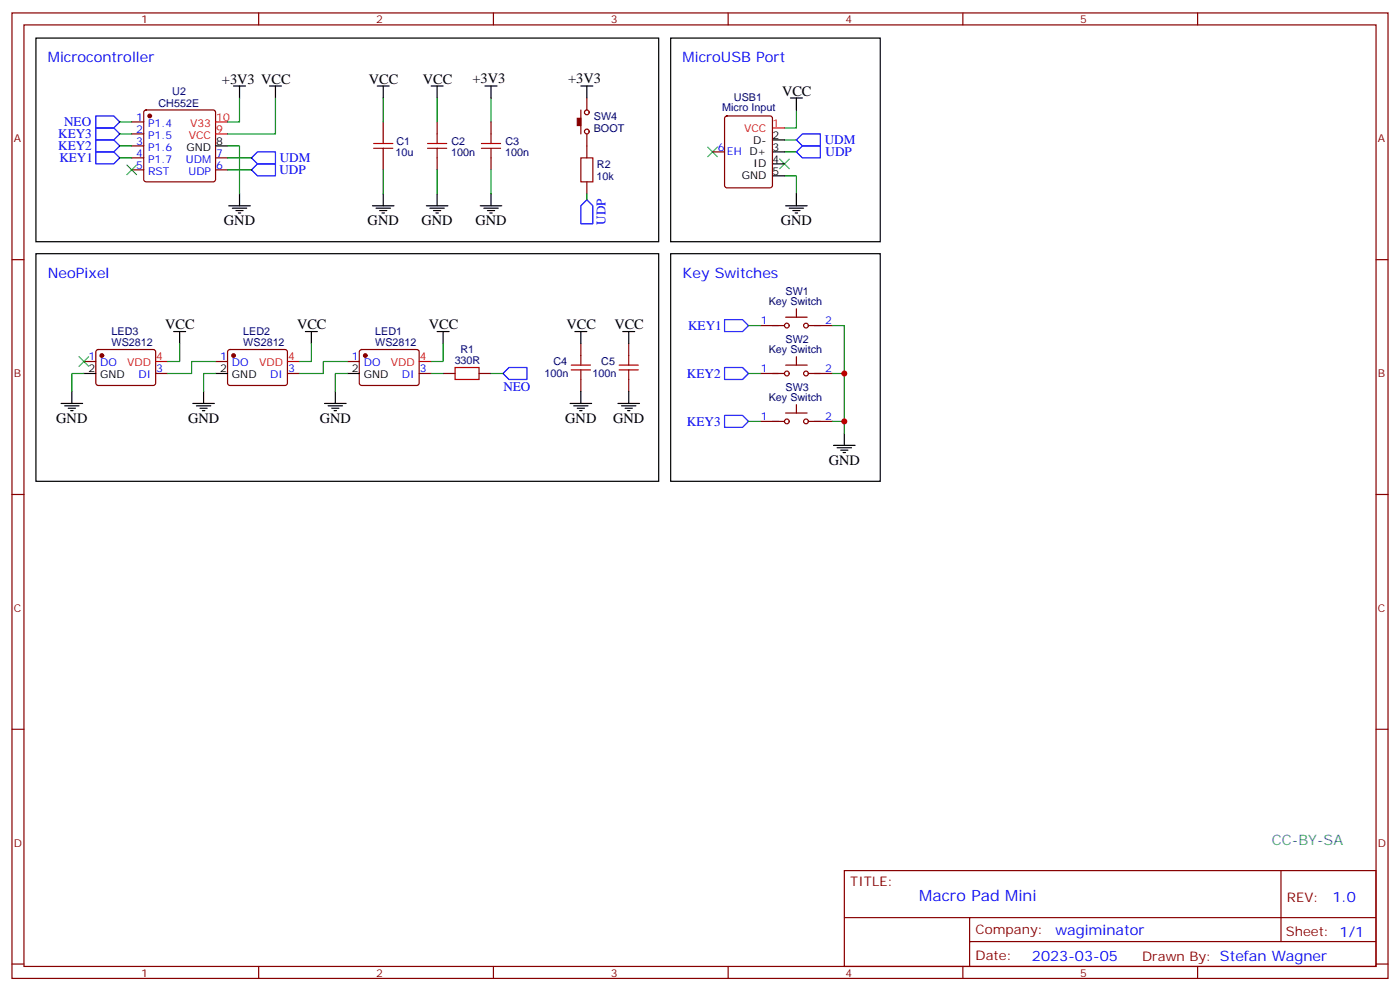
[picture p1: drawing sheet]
<svg xmlns="http://www.w3.org/2000/svg" width="412mm" height="292mm" viewBox="0 0 412 292" stroke-linecap="round" stroke-linejoin="round" font-family="sans-serif">
<g fill="none" stroke="#870000" stroke-width=".35">
<path d="M3.5 3.8h405.4v284.3h-405.4zM7.1 7.3h398.2v277.3h-398.2zM76.2 3.8v3.5M145.3 3.8v3.5M214.5 3.8v3.5M283.6 3.8v3.5M352.8 3.8v3.5M38.8 35.9h3.5M38.8 39.4h3.5M42.6 32.6l.4-.2h19.8l.5 .2 .2 .5v19.7l-.2 .5-.5 .3h-19.8l-.5-.3-.2-.5v-19.7zM112.9 35.9v3.5M128.8 35.9v3.5"/>
<path d="M144.6 35.9v3.5M171.1 32.4v7M172.9 28.9v3.5M172.9 39.4v7.1M213.7 34.4l.4-.3h12.7l.7 .5v20l-.4 .7h-13l-.6-.4-.1-20zM38.8 43h3.5M38.8 46.5h3.5M38.8 50h3.5M63.5 46.5h3.5M63.5 50h3.5M112.9 46.5v3.5M128.8 46.5v3.5"/>
<path d="M144.6 46.5v3.5M172.9 53.6v3.5M209.9 44.7h3.5M3.5 76.5h3.6M405.3 76.5h3.6M224 95.9h7.1M231.4 93.4h6.4M234.6 90.9v2.5M238.1 95.9h7.1M24.7 106.5h3.5M28.5 103.1l.4-.2 16.5 .1 .5 .6-.1 9.5-.6 .4h-16.5l-.5-.7v-9.2zM45.9 110h3.5"/>
<path d="M63.5 106.5h3.5M67.3 103.1l.4-.2 16.5 .1 .5 .6-.1 9.5-.6 .4h-16.5l-.5-.7v-9.2zM84.7 110h3.5M102.3 106.5h3.5M106.1 103.1l.4-.2 16.5 .1 .5 .6-.1 9.5-.6 .4h-16.5l-.5-.7v-9.2zM123.5 110h3.5M130.5 110h3.6M141.1 110h3.5M171.1 101.2v3.5M171.1 111.8v3.5M185.2 101.2v3.5M185.2 111.8v3.5"/>
<path d="M224 110h7.1M231.4 107.5h6.4M234.6 105.1v2.4M234.6 119.2v2.4M238.1 110h7.1M224 124.1h7.1M231.4 121.6h6.4M238.1 124.1h7.1M3.5 145.6h3.6M405.3 145.6h3.6M3.5 214.8h3.6M405.3 214.8h3.6"/>
<path d="M248.7 256.4h156.6v28.2h-156.6zM377.3 256.4v20.9M248.7 270.2h156.5M285.6 277.3h119.6M285.6 270.2v14.2M3.5 283.9h3.6M76.2 284.6v3.5M145.3 284.6v3.5M214.5 284.6v3.5M283.6 284.6v3.5M352.8 284.6v3.5M405.3 283.9h3.6"/>
<circle cx="172.9" cy="33.1" r=".71"/>
<circle cx="172.9" cy="38.7" r=".71"/>
<circle cx="231.8" cy="95.9" r=".71"/>
<circle cx="237.4" cy="95.9" r=".71"/>
<circle cx="231.8" cy="110" r=".71"/>
<circle cx="237.4" cy="110" r=".71"/>
<circle cx="231.8" cy="124.1" r=".71"/>
<circle cx="237.4" cy="124.1" r=".71"/>
</g>
<g fill="none" stroke="#a10000" stroke-width=".35">
<path d="M112.9 39.4v2.9M128.8 39.4v2.9M144.6 39.4v2.9M110.1 43.7h5.6M110.1 42.3h5.6M112.9 43.7v2.8M125.9 43.7h5.7M125.9 42.3h5.7M128.8 43.7v2.8M141.8 43.7h5.7M141.8 42.3h5.7M144.6 43.7v2.8"/>
<path d="M171.1 46.5h3.5v7.1h-3.5zM134.1 108.2h7v3.6h-7zM168.3 108.9h5.6M168.3 107.5h5.6M171.1 104.7v2.8M171.1 108.9v2.9M182.4 108.9h5.6M182.4 107.5h5.6M185.2 104.7v2.8M185.2 108.9v2.9"/>
</g>
<g fill="none" stroke="#00f" stroke-width=".35">
<path d="M28.2 34.1h5.3l1.8 1.8-1.8 1.8h-5.3zM28.2 37.7h5.3l1.8 1.7-1.8 1.8h-5.3zM28.2 44.7h5.3l1.8 1.8-1.8 1.8h-5.3zM28.2 41.2h5.3l1.8 1.8-1.8 1.7h-5.3zM74.1 46.5l1.7-1.8h5.3v3.6h-5.3zM74.1 50l1.7-1.7h5.3v3.5h-5.3zM234.6 41.2l1.8-1.8h5.3v3.6h-5.3zM234.6 44.7l1.8-1.7h5.3v3.5h-5.3zM171.1 60.6l1.8-1.8 1.7 1.8v5.3h-3.5zM213.4 94.1h5.3l1.8 1.8-1.8 1.7h-5.3zM148.2 110l1.7-1.8h5.3v3.6h-5.3zM213.4 108.2h5.3l1.8 1.8-1.8 1.8h-5.3z"/>
<path d="M213.4 122.3h5.3l1.8 1.8-1.8 1.8h-5.3z"/>
</g>
<g fill="#870000" stroke="#870000" stroke-width=".35">
<path d="M170 34.9h1.1v2.1h-1.1z"/>
<circle cx="68.8" cy="104.7" r=".53"/>
<circle cx="107.6" cy="104.7" r=".53"/>
<circle cx="44.1" cy="34.1" r=".53"/>
<circle cx="30" cy="104.7" r=".53"/>
</g>
<g fill="none" stroke="#000" stroke-width=".35">
<path d="M10.6 11.2h183.4v60h-183.4zM197.6 11.2h61.7v60h-61.7zM68.8 25.3h3.5M70.6 25.3v3.6M79.4 25.3h3.5M81.1 25.3v3.6M111.1 25.3h3.6M112.9 25.3v3.6M127 25.3h3.5M128.8 25.3v3.6M142.9 25.3h3.5M144.6 25.3v3.6"/>
<path d="M171.1 25.3h3.5M172.9 25.3v3.6M232.8 28.9h3.6M234.6 28.9v3.5M63.5 43h3.5M70.6 57.1v3.5M112.9 57.1v3.5M128.8 57.1v3.5M144.6 57.1v3.5M227.5 51.8h3.6M227.5 48.3h3.6M227.5 44.7h3.6"/>
<path d="M227.5 41.2h3.6M234.6 57.1v3.5M10.6 74.7h183.4v67h-183.4zM67.4 60.6h6.3M68.4 61.3h4.3M69.5 62h2.1M70.2 62.7h.7M109.7 60.6h6.4M110.8 61.3h4.2M111.8 62h2.1M112.5 62.7h.7M125.6 60.6h6.3"/>
<path d="M126.6 61.3h4.3M127.7 62h2.1M128.4 62.7h.7M141.5 60.6h6.3M142.5 61.3h4.3M143.6 62h2.1M144.3 62.7h.7M197.6 74.7h61.7v67h-61.7zM231.4 60.6h6.4M232.5 61.3h4.2M233.5 62h2.2M234.2 62.7h.7"/>
<path d="M51.2 97.6h3.5M52.9 97.6v3.6M90 97.6h3.5M91.7 97.6v3.6M128.8 97.6h3.5M130.5 97.6v3.6M169.3 97.6h3.6M171.1 97.6v3.6M183.4 97.6h3.6M185.2 97.6v3.6M18 118.8h6.3M19 119.5h4.3"/>
<path d="M21.2 115.3v3.5M24.7 110h3.5M56.8 118.8h6.3M57.9 119.5h4.2M60 115.3v3.5M63.5 110h3.5M95.6 118.8h6.4M96.7 119.5h4.2M98.8 115.3v3.5M102.3 110h3.5M167.9 118.8h6.4M169 119.5h4.2"/>
<path d="M171.1 115.3v3.5M182 118.8h6.4M183.1 119.5h4.2M185.2 115.3v3.5M20.1 120.2h2.1M20.8 120.9h.7M58.9 120.2h2.1M59.6 120.9h.7M97.7 120.2h2.1M98.4 120.9h.7M170 120.2h2.2M170.7 120.9h.7"/>
<path d="M184.1 120.2h2.2M184.9 120.9h.7M245.5 131.2h6.4M246.6 131.9h4.2M247.6 132.6h2.2M248.4 133.3h.7M248.7 127.6v3.6"/>
</g>
<path d="M63.5 39.4h3.5M63.5 35.9h3.5M227.5 37.7h3.6M45.9 106.5h3.5M84.7 106.5h3.5M123.5 106.5h3.5" fill="none" stroke="#f00" stroke-width=".35"/>
<g fill="none" stroke="#008700" stroke-width=".35">
<path d="M35.3 35.9h3.5M35.3 39.4h3.5M70.6 28.9v7h-3.6M81.1 28.9v10.5h-14.1M112.9 28.9v7M128.8 28.9v7M144.6 28.9v7M234.6 32.4v5.3h-3.5M35.3 46.5h3.5M35.3 43h3.5M67 43h3.6v14.1M67 46.5h7.1"/>
<path d="M67 50h7.1M112.9 50v7.1M128.8 50v7.1M144.6 50v7.1M172.9 57.1v1.7M231.1 51.8h3.5v5.3M231.1 44.7h3.5M231.1 41.2h3.5M220.5 95.9h3.5M245.2 95.9h3.5v31.7M24.7 110h-3.5v5.3M52.9 101.2v5.3h-3.5"/>
<path d="M63.5 110h-3.5v5.3M63.5 106.5h-7.1v3.5h-7M91.7 101.2v5.3h-3.5M102.3 106.5h-7.1v3.5h-7M102.3 110h-3.5v5.3M127 110h3.5M130.5 101.2v5.3h-3.5M144.6 110h3.6M220.5 110h3.5M245.2 110h3.5M220.5 124.1h3.5M245.2 124.1h3.5"/>
</g>
<path d="M37.4 48.6l2.8 2.8M40.2 48.6l-2.8 2.8M208.5 43.3l2.8 2.8M211.3 43.3l-2.8 2.8M229.7 46.8l2.8 2.9M232.5 46.8l-2.8 2.9M23.3 105.1l2.8 2.8M26.1 105.1l-2.8 2.8" fill="none" stroke="#3c3" stroke-width=".35"/>
<g fill="#c00">
<circle cx="248.7" cy="110" r=".88"/>
<circle cx="248.7" cy="124.1" r=".88"/>
</g>
<text font-size="4.6" fill="#00f" x="270.8" y="265.4">Macro Pad Mini</text>
<g font-size="4.2" fill="#00f">
<text x="14.1" y="18.3">Microcontroller</text>
<text x="201.1" y="18.3">MicroUSB Port</text>
<text x="14.1" y="81.8">NeoPixel</text>
<text x="201.1" y="81.8">Key Switches</text>
<text x="392.5" y="265.7">1.0</text>
<text x="310.9" y="275.2">wagiminator</text>
<text x="304" y="283">2023-03-05</text>
</g>
<g font-size="4.2">
<text x="65.4" y="24.6">+3V3 VCC</text>
<text x="108.7" y="24.6">VCC</text>
<text x="124.5" y="24.6">VCC</text>
<text x="139.2" y="24.3">+3V3</text>
<text x="167.4" y="24.3">+3V3</text>
<text x="230.4" y="28.2">VCC</text>
<text x="66" y="66.3">GND</text>
<text x="108.3" y="66.3">GND</text>
<text x="124.2" y="66.3">GND</text>
<text x="140.1" y="66.3">GND</text>
<text x="230" y="66.3">GND</text>
<text x="48.7" y="96.9">VCC</text>
<text x="87.5" y="96.9">VCC</text>
<text x="126.3" y="96.9">VCC</text>
<text x="166.9" y="96.9">VCC</text>
<text x="181" y="96.9">VCC</text>
<text x="16.6" y="124.5">GND</text>
<text x="55.4" y="124.5">GND</text>
<text x="94.2" y="124.5">GND</text>
<text x="166.5" y="124.5">GND</text>
<text x="180.6" y="124.5">GND</text>
<text x="244.1" y="136.8">GND</text>
</g>
<text font-size="4.2" fill="#0099b0" x="374.6" y="249">CC-BY-SA</text>
<g font-size="3.9" fill="#00f">
<text x="17.1" y="40.7">KEY3</text>
<text x="18.9" y="37.2">NEO</text>
<text x="17.1" y="44.2">KEY2</text>
<text x="17.5" y="47.8">KEY1</text>
<text x="82.4" y="47.8">UDM</text>
<text x="242.9" y="42.5">UDM</text>
<text x="243.2" y="46">UDP</text>
<text x="82.3" y="51.3">UDP</text>
<text x="178.3" y="66.2" transform="rotate(-90 178.3 66.2)">UDP</text>
<text x="202.7" y="97.2">KEY1</text>
<text x="202.3" y="111.3">KEY2</text>
<text x="148.3" y="115.1">NEO</text>
<text x="202.3" y="125.4">KEY3</text>
</g>
<g font-size="3.9" fill="#800">
<text x="250.5" y="261">TITLE:</text>
<text x="379.1" y="265.7">REV:</text>
<text x="287.4" y="275.2">Company:</text>
<text x="378.7" y="275.8">Sheet: 1/1</text>
<text x="287.4" y="282.9">Date:</text>
<text x="336.4" y="282.9">Drawn By: Stefan Wagner</text>
</g>
<g font-size="3.2" fill="#800">
<text x="41.6" y="6.8">1</text>
<text x="110.8" y="6.8">2</text>
<text x="179.9" y="6.8">3</text>
<text x="249.1" y="6.8">4</text>
<text x="318.2" y="6.8">5</text>
<text x="4.1" y="41.9">A</text>
<text x="405.9" y="41.9">A</text>
<text x="4.1" y="111.1">B</text>
<text x="405.9" y="111.1">B</text>
<text x="4.1" y="180.2">C</text>
<text x="405.9" y="180.2">C</text>
<text x="4.1" y="249.3">D</text>
<text x="405.9" y="249.3">D</text>
<text x="41.6" y="287.6">1</text>
<text x="110.8" y="287.6">2</text>
<text x="179.9" y="287.6">3</text>
<text x="249.1" y="287.6">4</text>
<text x="318.2" y="287.6">5</text>
</g>
<g font-size="3.2" fill="#000080">
<text x="50.7" y="28">U2</text>
<text x="216.2" y="29.9">USB1</text>
<text x="46.7" y="31.4">CH552E</text>
<text x="174.9" y="35.3">SW4</text>
<text x="212.7" y="32.8">Micro Input</text>
<text x="174.9" y="38.8">BOOT</text>
<text x="116.5" y="45.9">10u</text>
<text x="116.8" y="42.7">C1</text>
<text x="132.9" y="45.9">100n</text>
<text x="133" y="42.7">C2</text>
<text x="148.8" y="45.9">100n</text>
<text x="148.9" y="42.7">C3</text>
<text x="175.7" y="52.9">10k</text>
<text x="175.8" y="49.4">R2</text>
<text x="226.5" y="89.9">Key Switch</text>
<text x="231.4" y="86.8">SW1</text>
<text x="32.9" y="101.9">WS2812</text>
<text x="32.9" y="98.7">LED3</text>
<text x="71.7" y="101.9">WS2812</text>
<text x="71.7" y="98.7">LED2</text>
<text x="110.5" y="101.9">WS2812</text>
<text x="110.5" y="98.7">LED1</text>
<text x="231.4" y="100.9">SW2</text>
<text x="133.9" y="107.3">330R</text>
<text x="135.6" y="104">R1</text>
<text x="163" y="107.6">C4</text>
<text x="177.1" y="107.6">C5</text>
<text x="226.5" y="104.1">Key Switch</text>
<text x="160.4" y="111.1">100n</text>
<text x="174.5" y="111.1">100n</text>
<text x="226.5" y="118.2">Key Switch</text>
<text x="231.4" y="115">SW3</text>
</g>
<g font-size="3.2" fill="#00f">
<text x="40.1" y="35.6">1</text>
<text x="40.1" y="39.1">2</text>
<text x="43.6" y="37.3">P1.4</text>
<text x="43.6" y="40.9">P1.5</text>
<text x="40.1" y="42.6">3</text>
<text x="40.1" y="46.1">4</text>
<text x="43.6" y="44.4">P1.6</text>
<text x="43.6" y="47.9">P1.7</text>
<text x="54.8" y="47.9">UDM</text>
<text x="63.7" y="46.1">7</text>
<text x="211.4" y="44.4">6</text>
<text x="214.1" y="45.8">EH D+</text>
<text x="40.1" y="49.7">5</text>
<text x="43.6" y="51.4">RST</text>
<text x="55.5" y="51.4">UDP</text>
<text x="63.7" y="49.7">6</text>
<text x="224.1" y="95.5">1</text>
<text x="243.1" y="95.5">2</text>
<text x="26" y="106.1">1</text>
<text x="29.5" y="107.9">DO</text>
<text x="64.8" y="106.1">1</text>
<text x="68.3" y="107.9">DO</text>
<text x="103.6" y="106.1">1</text>
<text x="107.1" y="107.9">DO</text>
<text x="40.8" y="111.4">DI</text>
<text x="46" y="109.6">3</text>
<text x="79.6" y="111.4">DI</text>
<text x="84.8" y="109.6">3</text>
<text x="118.4" y="111.4">DI</text>
<text x="123.6" y="109.6">3</text>
<text x="224.1" y="109.6">1</text>
<text x="243.1" y="109.6">2</text>
<text x="224.1" y="123.8">1</text>
<text x="243.1" y="123.8">2</text>
</g>
<g font-size="3.2" fill="#f00">
<text x="63.7" y="35.6">10</text>
<text x="55.6" y="40.9">VCC</text>
<text x="56" y="37.3">V33</text>
<text x="63.7" y="39.1">9</text>
<text x="219.2" y="38.7">VCC</text>
<text x="227.5" y="37.3">1</text>
<text x="37.5" y="107.9">VDD</text>
<text x="46" y="106.1">4</text>
<text x="76.3" y="107.9">VDD</text>
<text x="84.8" y="106.1">4</text>
<text x="115.1" y="107.9">VDD</text>
<text x="123.6" y="106.1">4</text>
</g>
<g font-size="3.2">
<text x="227.5" y="40.9">2</text>
<text x="54.9" y="44.4">GND</text>
<text x="63.7" y="42.6">8</text>
<text x="221.9" y="42.3">D-</text>
<text x="227.5" y="47.9">4</text>
<text x="227.5" y="44.4">3</text>
<text x="218.5" y="52.8">GND</text>
<text x="222" y="49.3">ID</text>
<text x="227.5" y="51.4">5</text>
<text x="26" y="109.6">2</text>
<text x="29.5" y="111.4">GND</text>
<text x="64.8" y="109.6">2</text>
<text x="68.3" y="111.4">GND</text>
<text x="103.6" y="109.6">2</text>
<text x="107.1" y="111.4">GND</text>
</g>
</svg>
